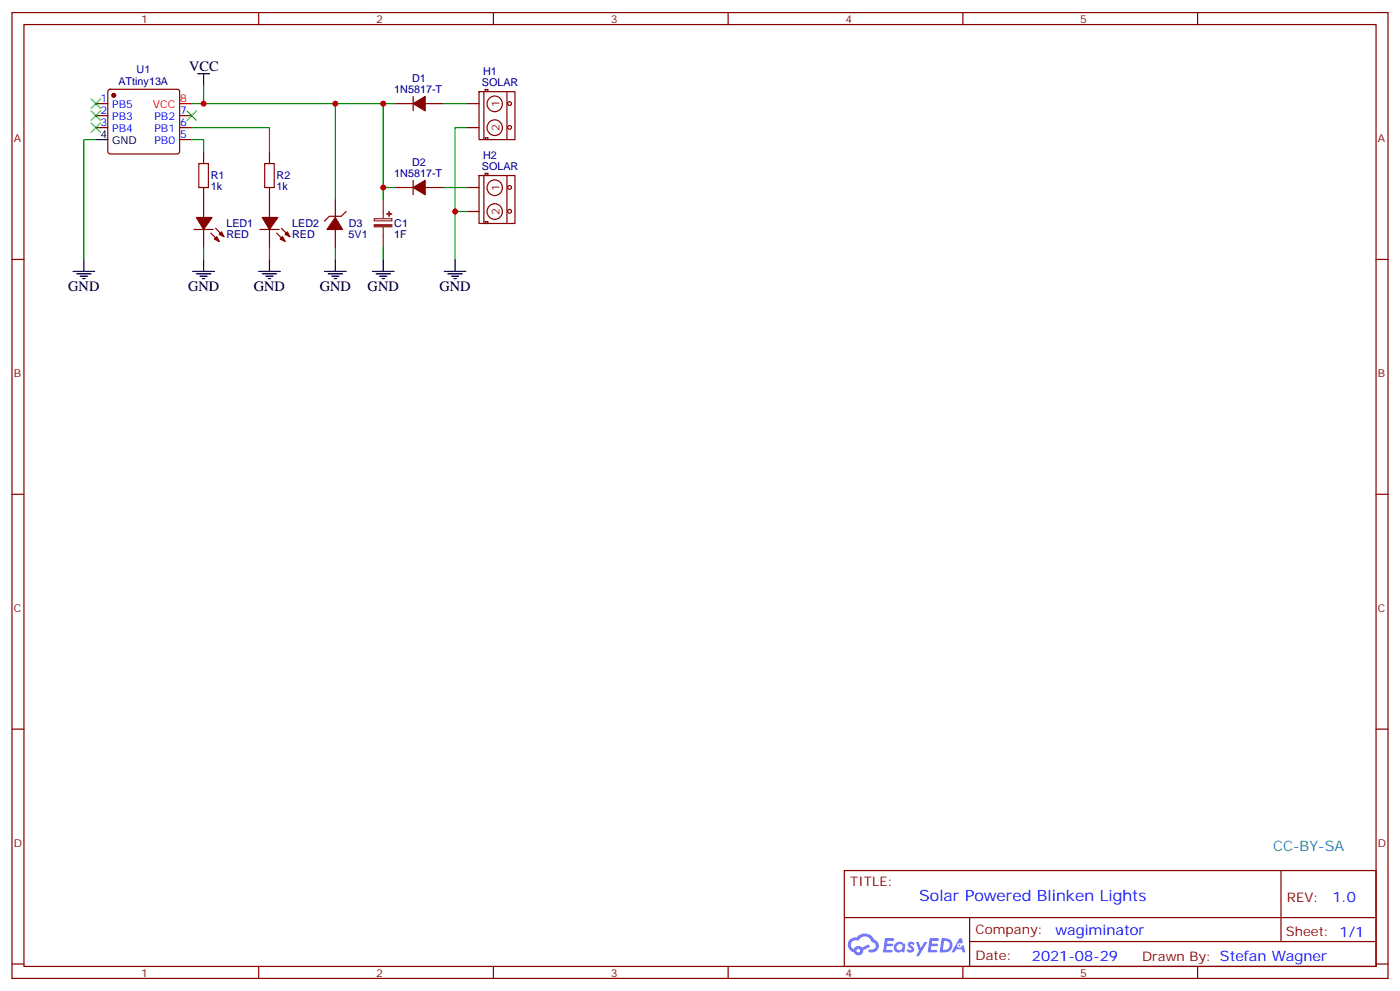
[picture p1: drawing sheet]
<svg xmlns="http://www.w3.org/2000/svg" width="412mm" height="292mm" viewBox="0 0 412 292" stroke-linecap="round" stroke-linejoin="round" font-family="sans-serif">
<g fill="none" stroke="#870000" stroke-width=".35">
<path d="M3.5 3.7h405.4v284.3h-405.4zM7.1 7.2h398.2v277.3h-398.2zM76.2 3.7v3.5M145.3 3.7v3.5M214.5 3.7v3.5M283.6 3.7v3.5M352.8 3.7v3.5M3.5 76.4h3.6M405.3 76.4h3.6M3.5 145.5h3.6M405.3 145.5h3.6M3.5 214.7h3.6"/>
<path d="M405.3 214.7h3.6M248.7 256.3h156.6v28.2h-156.6zM377.3 256.3v20.9M248.7 270.1h156.5M285.6 277.2h119.6M285.6 270.1v14.2M3.5 283.8h3.6M76.2 284.5v3.5M145.3 284.5v3.5M214.5 284.5v3.5M283.6 284.5v3.5M352.8 284.5v3.5"/>
<path d="M405.3 283.8h3.6"/>
</g>
<g fill="#5487ff">
<path d="M267.7 277.5a1.22 1.22 0 0 1 1.7 .2l-.4 .6a.47 .47 0 0 0-.3-.4 .47 .47 0 0 0-.5 .2l.1 .2a1.14 1.14 0 0 1 .8 1.8 1.14 1.14 0 0 1-1.9 0l-.2-.2 .5-.6 .7 .5a.29 .29 0 0 0 .3-.3 .29 .29 0 0 0-.2-.3 1.04 1.04 0 0 1-.6-1.7z"/>
<path d="M260.7 276.2h2.4l.3 .2-.2 .5-1.8 .1-.1 .8h1.5l.3 .4-.3 .4h-1.6l-.2 1.1h1.7l.2 .3-.2 .3-2.6 .1z"/>
<path d="M273.8 276.2h2.4l.3 .2-.1 .5-1.8 .1-.2 .8h1.6l.3 .4-.4 .4-1.6-.1-.1 1.1 1.7 .1 .2 .3-.2 .3-2.6 .1z"/>
<path d="M282.6 276.2h.7l.3 1.3-.6 .3a.69 .69 0 0 0-1 .3 .69 .69 0 0 0 .4 .9 .69 .69 0 0 0 .9-.6l.5-.2 .6 2.2h-.8l-.2-.9h-1.8l-.5 .9h-.8z"/>
<path d="M269.8 277.3h.8l.6 1.8 1.1-1.8h.9l-2.6 4.2h-.8l.9-1.5z"/>
<path d="M277.4 276.2l-.6 4.2h1.3a2.11 2.11 0 0 0 2.5-2.1 2.11 2.11 0 0 0-2.5-2.1zM278.1 277a1.39 1.39 0 0 1 1.7 1.4 1.39 1.39 0 0 1-1.8 1.2h-.3z"/>
<path d="M263.7 277.8a1.54 1.54 0 0 0-.1 2.2 1.54 1.54 0 0 0 2.2 .1l.6 .3 .3-2.3-.2-.3h-.4a1.49 1.49 0 0 0-2.4 0zM264 278.8a.94 .94 0 0 1 1.8 0 .94 .94 0 0 1-1.8 0z"/>
<path d="M250.4 276.6a2.18 2.18 0 0 0 1.1 3.7 1.44 1.44 0 0 0 1.6 .9 1.44 1.44 0 0 0 1.2-1.4l2-1.1-.5-.7-1.9 1a1.47 1.47 0 0 0-2.4 .4 1.39 1.39 0 0 1-.7-1.9 1.39 1.39 0 0 1 2-.5 2.12 2.12 0 0 1 2.2-1.3 2.12 2.12 0 0 1 1.9 1.7 1.14 1.14 0 0 1 1.1 1.4 1.14 1.14 0 0 1-1.7 .7 .43 .43 0 0 0-.5 .4 .43 .43 0 0 0 .4 .5 1.98 1.98 0 0 0 2.5-1.2 1.98 1.98 0 0 0-1.2-2.6 3.1 3.1 0 0 0-5.3-.6l-.9 .1zM252.3 279.9a.55 .55 0 0 1 1.1 0 .55 .55 0 0 1-1.1 0z"/>
<circle cx="282.6" cy="278.3" r=".26"/>
</g>
<path d="M112.9 58.7v5.7M110.2 64.4h5.2v.6h-5.2zM112.9 66.9v5.9" fill="none" stroke="#8c2424" stroke-width=".35"/>
<g fill="#8c2424" stroke="#8c2424" stroke-width=".35">
<path d="M110.2 66.1h5.2v.7h-5.2z"/>
<path d="M113.9 63h1.5z"/>
<path d="M114.6 62.3l.1 1.4z"/>
</g>
<g fill="none" stroke="#870000" stroke-width=".35">
<path d="M28.2 30.5h3.5M28.2 34h3.5M28.2 37.6h3.5M32 26.5l.5-.2h19.7l.5 .2 .2 .5v17.6l-.2 .5-.5 .2h-19.7l-.5-.2-.3-.5v-17.6zM52.9 34h3.5M52.9 37.6h3.5M116.4 30.5h5.3M121.7 28.4v4.2M125.2 30.5h5.3M141.1 27h10.6v14.1h-10.6zM142.5 27v14.1M142.9 26.3h.8v.6h-.8z"/>
<path d="M149.3 27v14.1M52.9 41.1h3.5M60 44.6v3.6M60 55.2v8.8M79.4 44.6v3.6M79.4 55.2v8.8M98.8 58.7v5.3M116.4 55.2h5.3M121.7 53.1v4.2M125.2 55.2h5.3M141.1 51.7h10.6v14.1h-10.6zM142.5 51.7v14.1"/>
<path d="M142.9 51h.8v.6h-.8zM142.9 40.5h.8v.6h-.8zM149.3 51.7v14.1M57.1 67.6h5.7M60 67.6v5.2M62.1 68.6l2.5 2.5M63.5 67.2l2.5 2.5M76.6 67.6h5.6M79.4 67.6v5.2M81.5 68.6l2.5 2.5M82.9 67.2l2.5 2.5M98.8 67.6v5.2"/>
<path d="M102 62.3l-1.5 1.4h-3.5l-1.4 1.4M142.9 65.2h.8v.6h-.8z"/>
<circle cx="145.7" cy="30.6" r="2.28"/>
<circle cx="145.7" cy="37.6" r="2.28"/>
<circle cx="150.1" cy="30.5" r=".56"/>
<circle cx="150.1" cy="37.5" r=".56"/>
<circle cx="145.7" cy="55.3" r="2.28"/>
<circle cx="150.1" cy="55.2" r=".56"/>
<circle cx="145.7" cy="62.3" r="2.28"/>
<circle cx="150.1" cy="62.2" r=".56"/>
</g>
<g fill="#870000" stroke="#870000" stroke-width=".35">
<path d="M121.7 30.5l3.5-2.1v4.2z"/>
<path d="M98.8 64l2.1 3.6h-4.6z"/>
<path d="M121.7 55.2l3.5-2.1v4.2z"/>
<path d="M57.9 64h4.5l-2.4 3.6z"/>
<path d="M64.6 69l.7-.7 .7 1.4z"/>
<path d="M63.1 70.4l.8-.7 .7 1.4z"/>
<path d="M77.3 64h4.5l-2.4 3.6z"/>
<path d="M84 69l.7-.7 .7 1.4z"/>
<path d="M82.5 70.4l.8-.7 .7 1.4z"/>
<circle cx="33.5" cy="28" r=".53"/>
</g>
<g fill="none" stroke="#000" stroke-width=".35">
<path d="M58.2 21.7h3.5M60 21.7v3.5M28.2 41.1h3.5M21.5 79.9h6.4M24.7 76.4v3.5M56.8 79.9h6.3M60 76.4v3.5M76.2 79.9h6.3M79.4 76.4v3.5M95.6 79.9h6.4M98.8 76.4v3.5M109.7 79.9h6.4"/>
<path d="M112.9 76.4v3.5M130.9 79.9h6.3M134.1 76.4v3.5M22.6 80.6h4.2M23.6 81.3h2.2M24.3 82h.7M57.9 80.6h4.2M58.9 81.3h2.1M59.6 82h.7M77.3 80.6h4.2M78.3 81.3h2.1M79 82h.7"/>
<path d="M96.7 80.6h4.2M97.7 81.3h2.1M98.4 82h.7M110.8 80.6h4.2M111.8 81.3h2.1M112.5 82h.7M131.9 80.6h4.3M133 81.3h2.1M133.7 82h.7"/>
</g>
<path d="M52.9 30.5h3.5" fill="none" stroke="#f00" stroke-width=".35"/>
<path d="M58.6 48.2h2.8v7h-2.8zM78 48.2h2.8v7h-2.8z" fill="none" stroke="#a10000" stroke-width=".35"/>
<path d="M137.6 30.5h3.5M137.6 37.6h3.5M137.6 55.2h3.5M137.6 62.3h3.5" fill="none" stroke="#800000" stroke-width=".35"/>
<g fill="none" stroke="#008700" stroke-width=".35">
<path d="M56.4 37.6h23v7M56.4 30.5h60M60 25.2v5.3M98.8 30.5v28.2M112.9 30.5v28.2M130.5 30.5h7.1M137.6 37.6h-3.5v38.8M28.2 41.1h-3.5v35.3M56.4 41.1h3.6v3.5M112.9 55.2h3.5M130.5 55.2h7.1M60 72.8v3.6"/>
<path d="M79.4 72.8v3.6M98.8 72.8v3.6M112.9 72.8v3.6M134.1 62.3h3.5"/>
</g>
<path d="M26.8 29.1l2.8 2.8M26.8 32.6l2.8 2.9M26.8 36.2l2.8 2.8M29.6 29.1l-2.8 2.8M29.6 32.6l-2.8 2.9M29.6 36.2l-2.8 2.8M55 32.6l2.9 2.9M57.9 32.6l-2.9 2.9" fill="none" stroke="#3c3" stroke-width=".35"/>
<g fill="#c00">
<circle cx="134.1" cy="62.3" r=".88"/>
<circle cx="112.9" cy="30.5" r=".88"/>
<circle cx="112.9" cy="55.2" r=".88"/>
<circle cx="60" cy="30.5" r=".88"/>
<circle cx="98.8" cy="30.5" r=".88"/>
</g>
<text font-size="4.6" fill="#00f" x="270.8" y="265.3">Solar Powered Blinken Lights</text>
<g font-size="4.2">
<text x="55.7" y="21">VCC</text>
<text x="20.1" y="85.5">GND</text>
<text x="55.4" y="85.5">GND</text>
<text x="74.8" y="85.5">GND</text>
<text x="94.2" y="85.5">GND</text>
<text x="108.3" y="85.5">GND</text>
<text x="129.5" y="85.5">GND</text>
</g>
<text font-size="4.2" fill="#0099b0" x="375" y="250.6">CC-BY-SA</text>
<g font-size="4.2" fill="#00f">
<text x="392.5" y="265.6">1.0</text>
<text x="310.9" y="275.1">wagiminator</text>
<text x="304" y="282.9">2021-08-29</text>
</g>
<g font-size="3.9" fill="#800">
<text x="250.5" y="260.9">TITLE:</text>
<text x="379.1" y="265.6">REV:</text>
<text x="287.4" y="275.1">Company:</text>
<text x="378.7" y="275.7">Sheet: 1/1</text>
<text x="287.4" y="282.8">Date:</text>
<text x="336.4" y="282.8">Drawn By: Stefan Wagner</text>
</g>
<g font-size="3.2" fill="#800">
<text x="41.6" y="6.7">1</text>
<text x="110.8" y="6.7">2</text>
<text x="179.9" y="6.7">3</text>
<text x="249.1" y="6.7">4</text>
<text x="318.2" y="6.7">5</text>
<text x="147.2" y="31.6" transform="rotate(-90 147.2 31.6)">1</text>
<text x="4.1" y="41.8">A</text>
<text x="147.1" y="38.7" transform="rotate(-90 147.1 38.7)">2</text>
<text x="405.9" y="41.8">A</text>
<text x="147.2" y="56.3" transform="rotate(-90 147.2 56.3)">1</text>
<text x="147.1" y="63.4" transform="rotate(-90 147.1 63.4)">2</text>
<text x="4.1" y="110.9">B</text>
<text x="405.9" y="110.9">B</text>
<text x="4.1" y="180.1">C</text>
<text x="405.9" y="180.1">C</text>
<text x="4.1" y="249.2">D</text>
<text x="405.9" y="249.2">D</text>
<text x="41.6" y="287.5">1</text>
<text x="110.8" y="287.5">2</text>
<text x="179.9" y="287.5">3</text>
<text x="249.1" y="287.5">4</text>
<text x="318.2" y="287.5">5</text>
</g>
<g font-size="3.2" fill="#000080">
<text x="40.2" y="21.4">U1</text>
<text x="142.3" y="22.1">H1</text>
<text x="34.9" y="25">ATtiny13A</text>
<text x="116.2" y="27.4">1N5817-T</text>
<text x="121.4" y="24.2">D1</text>
<text x="142" y="25.3">SOLAR</text>
<text x="142.3" y="46.8">H2</text>
<text x="62.1" y="52.8">R1</text>
<text x="81.5" y="52.8">R2</text>
<text x="116.2" y="52.1">1N5817-T</text>
<text x="121.4" y="48.9">D2</text>
<text x="142" y="50">SOLAR</text>
<text x="62.1" y="56">1k</text>
<text x="81.5" y="56">1k</text>
<text x="66.7" y="70.1">RED</text>
<text x="66.7" y="66.9">LED1</text>
<text x="86.1" y="70.1">RED</text>
<text x="86.1" y="66.9">LED2</text>
<text x="102.7" y="70.1">5V1</text>
<text x="102.8" y="66.9">D3</text>
<text x="116.1" y="70.1">1F</text>
<text x="116.1" y="66.9">C1</text>
</g>
<g font-size="3.2" fill="#00f">
<text x="29.6" y="30.2">1</text>
<text x="29.6" y="33.7">2</text>
<text x="33.1" y="31.9">PB5</text>
<text x="33.1" y="35.5">PB3</text>
<text x="45.5" y="35.5">PB2</text>
<text x="53.1" y="33.7">7</text>
<text x="29.6" y="37.2">3</text>
<text x="33.1" y="39">PB4</text>
<text x="45.5" y="39">PB1</text>
<text x="53.1" y="40.7">5</text>
<text x="53.1" y="37.2">6</text>
<text x="45.5" y="42.5">PB0</text>
</g>
<g font-size="3.2" fill="#f00">
<text x="45" y="31.9">VCC</text>
<text x="53.1" y="30.2">8</text>
</g>
<g font-size="3.2">
<text x="29.6" y="40.7">4</text>
<text x="33.1" y="42.5">GND</text>
</g>
</svg>
